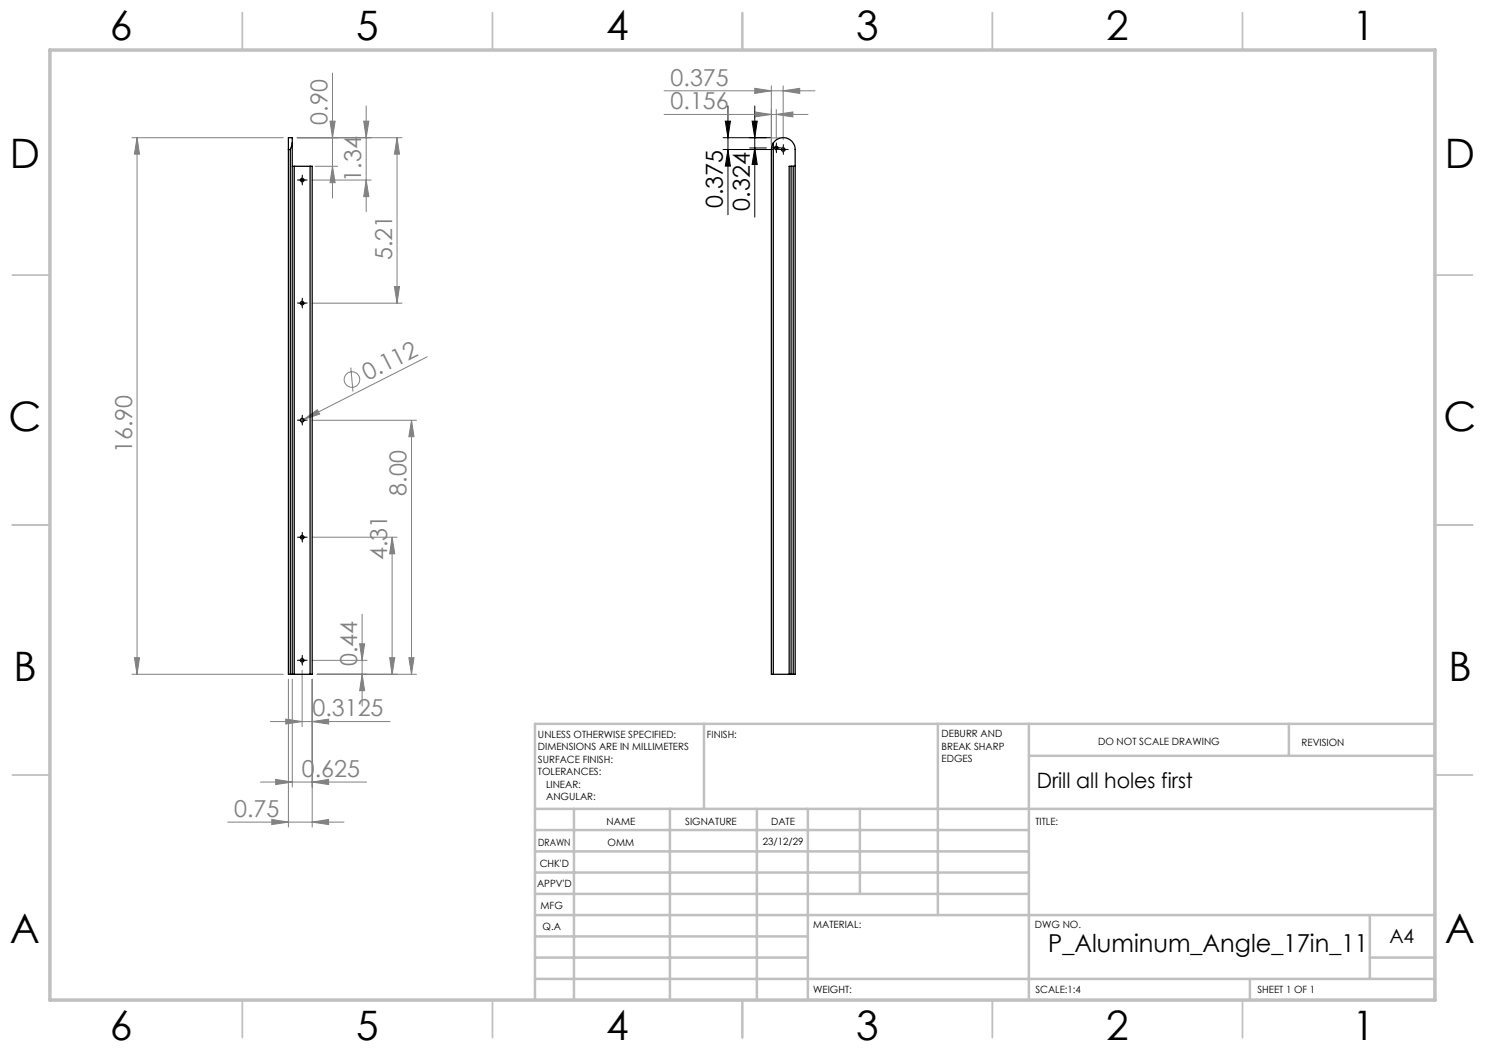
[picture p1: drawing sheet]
<svg xmlns="http://www.w3.org/2000/svg" width="297mm" height="210mm" viewBox="0 0 297 210" stroke-linecap="round" stroke-linejoin="round" font-family="sans-serif">
<g fill="none" stroke="#808080" stroke-width=".2">
<path d="M66.5 14.6v25M132.8 18.2h30.2M151 17.7l3.3 .5-3.3 .5zM154.3 17.2v11.7M156.6 18.2l3.3-.5v1zM156.6 17.2v10.7M26.4 27.5h30.3M27.4 27.5l.5 3.3h-1zM27.4 27.5v107.4M59.4 27.5h21M62.4 36h11.8M63 33.3h4.5"/>
<path d="M66 24.2h1l-.5 3.3zM66.5 33.3l.5 3.2h-1zM72.7 24.2h1.1l-.6 3.3zM73.2 21.2v21.2M73.2 36l.6 3.3h-1.1zM79.4 27.5l.5 3.3h-1zM79.4 27.5v33.1M132.8 22.9h28.8M151 22.4l3.3 .5-3.3 .5zM155.3 22.9l3.3-.5v1zM155.3 21.9v5.7M78.9 57.3h1l-.5 3.3z"/>
<path d="M62.4 60.6h18M70.2 73.5l.4 4.8M85.4 71.4l-24.7 12.5M60.7 83.9l2.8-2 .4 .9zM60.7 83.9l-.6 .3M62.4 84.1h20.9M82.3 84.1l.5 3.2h-1zM82.3 84.1v50.8M62.4 107.4h17M78.4 107.4l.6 3.4h-1.1zM78.4 107.4v27.5M26.4 134.9h30.3"/>
<path d="M26.9 131.5h1l-.5 3.4zM57.7 135.8v29.6M58.5 135.8v21.6M60.4 134v11.3M62.4 132.1h11M62.4 135.8v29.6M63.4 134.9h19.9M71.9 128.8h1l-.5 3.3zM72.4 134.9l.5 3.2h-1zM72.4 122.9v18.3M77.9 131.5h1.1l-.6 3.4zM81.8 131.5h1l-.5 3.4z"/>
<path d="M52.1 156.4h21.2M54.1 144.3h23.9M55.1 155.9l3.4 .5-3.4 .5zM57.1 143.8l3.3 .5-3.3 .5zM62.4 144.3l3.3-.5v1zM62.4 156.4l3.3-.5v1zM45.5 164.4h23.3M54.4 163.9l3.3 .5-3.3 .5zM62.4 164.4l3.3-.5v1z"/>
<circle cx="70.4" cy="75.9" r="1.56"/>
</g>
<g fill="none" stroke="#000" stroke-width=".2">
<path d="M59.8 36h1.3M60.4 35.4v1.2M144.6 29.9h10.1M144.6 27.5h11M145.1 24.2h1l-.5 3.3zM145.6 21.2v21.8M145.6 29.9l.5 3.3h-1zM149.9 29.6h3.4M150.4 24.2h1l-.4 3.3zM151 21.2v22.2M151 29.6l.4 3.3h-1zM154.6 29.6h1.3"/>
<path d="M155.3 29v1.2M156 29.9h1.3M156.6 29.3v1.2M60.4 60v1.3M59.8 60.6h1.3M59.8 84.1h1.3M60.4 83.4v1.3M59.8 107.4h1.3M60.4 106.8v1.3M59.8 132.1h1.3M60.4 131.4v1.3"/>
</g>
<g fill="none" stroke="#000" stroke-width=".2" stroke-dasharray="15.2 1.3 1.3 1.3">
<path d="M59.8 36h-.3M60.5 35.4v-.4M60.5 36.6v.4M61.1 36h.3M154.7 29.6h-.4M155.3 28.9v-.3M155.3 30.2v.4M155.9 29.6h.4M156 29.9h-.3M156.7 29.3v-.4M156.7 30.5v.4M157.3 29.9h.3"/>
<path d="M60.5 60v-.4M59.8 60.6h-.3M60.5 61.2v.4M61.1 60.6h.3M59.8 84h-.3M60.5 83.4v-.4M60.5 84.7v.3M61.1 84h.3M59.8 107.4h-.3M60.5 106.8v-.3M60.5 108.1v.3M61.1 107.4h.3"/>
<path d="M59.8 132h-.3M60.5 131.4v-.3M60.5 132.7v.3M61.1 132h.3"/>
</g>
<path d="M154.3 27.5v2.4M156.7 27.5h-2.4" fill="none" stroke="#c0c0c0" stroke-width=".2" stroke-dasharray="15.2 1.3 1.3 1.3"/>
<g fill="none" stroke="#c0c0c0" stroke-width=".35">
<path d="M48.5 2.5v7.5M98.5 2.5v7.5M148.5 2.5v7.5M198.5 2.5v7.5M248.5 2.5v7.5M2.5 55h7.5M287 55h7.5M2.5 105h7.5M287 105h7.5M2.5 155h7.5M287 155h7.5M48.5 200v7.5"/>
<path d="M98.5 200v7.5M148.5 200v7.5M198.5 200v7.5M248.5 200v7.5"/>
</g>
<g fill="none" stroke="#c0c0c0" stroke-width=".5">
<path d="M140.8 144.8v17M187.6 144.8v38.2M205.8 144.8v55.2M205.8 151.2h81.2M257.8 144.8v6.4M287 144.8h-180v55.2M107 161.8h180M107 178.8h98.8M107 174.5h98.8M107 170.3h98.8M107 166h98.8M114.8 161.8v38.2"/>
<path d="M134 161.8v38.2M151.4 161.8v38.2M161.6 161.8v38.2M172 161.8v17M107 195.8h180M107 191.5h54.6M107 187.3h54.6M107 183h180M250 195.8v4.2M274 191.5h13M274 183v12.8"/>
</g>
<path d="M10 10h277v190h-277z" fill="none" stroke="#c0c0c0" stroke-width=".7"/>
<path d="M145.1 24.2h1l-.5 3.3zM145.6 29.9l.5 3.3h-1zM150.4 24.2h1l-.4 3.3zM151 29.6l.4 3.3h-1z" fill="#000"/>
<g fill="#808080">
<path d="M60.7 83.9l2.8-2 .4 .9z"/>
<path d="M62.4 144.3l3.3-.5v1zM57.1 143.8l3.3 .5-3.3 .5z"/>
<path d="M151 22.4l3.3 .5-3.3 .5zM155.3 22.9l3.3-.5v1zM151 17.7l3.3 .5-3.3 .5zM156.6 18.2l3.3-.5v1zM54.4 163.9l3.3 .5-3.3 .5zM62.4 164.4l3.3-.5v1zM55.1 155.9l3.4 .5-3.4 .5zM62.4 156.4l3.3-.5v1z"/>
<path d="M72.4 134.9l.5 3.2h-1zM71.9 128.8h1l-.5 3.3zM77.9 131.5h1.1l-.6 3.4zM78.4 107.4l.6 3.4h-1.1zM81.8 131.5h1l-.5 3.4zM82.3 84.1l.5 3.2h-1z"/>
<path d="M26.9 131.5h1l-.5 3.4zM27.4 27.5l.5 3.3h-1z"/>
<path d="M66 24.2h1l-.5 3.3zM66.5 33.3l.5 3.2h-1zM72.7 24.2h1.1l-.6 3.3zM73.2 36l.6 3.3h-1.1zM79.4 27.5l.5 3.3h-1zM78.9 57.3h1l-.5 3.3z"/>
</g>
<g fill="none" stroke="#000" stroke-width=".25">
<path d="M57.7 29.9v105h.4M57.7 29.9h.4M58.1 29.9v105M58.5 28.6v-1.1h-.8v2.4M58.5 28.6l-.4 1.3M58.5 33.3h.3M58.5 28.6v106.3M58.8 33.3h3.2M58.8 33.3v101.6M62 33.3h.4v101.6h-.4M62 33.3v101.6M154.7 28.6l-.4 .7v.6v105h.4"/>
<path d="M154.7 28.6a2.38 2.38 0 0 1 2.6-1 2.38 2.38 0 0 1 1.7 2.3v105h-.4M154.7 28.6v106.3M158.2 33.3h.4M158.2 33.3h-.4v101.6M158.2 33.3v101.6M158.6 33.3v101.6M158.6 33.3h.4M58.1 134.9h.4M58.5 134.9h.3M58.8 134.9h3.2M154.7 134.9h3.1M157.8 134.9h.4"/>
<path d="M158.2 134.9h.4"/>
<circle cx="60.4" cy="36" r=".35"/>
<circle cx="155.3" cy="29.6" r=".35"/>
<circle cx="156.7" cy="29.9" r=".36"/>
<circle cx="60.4" cy="60.6" r=".35"/>
<circle cx="60.4" cy="84" r=".36"/>
<circle cx="60.4" cy="107.4" r=".35"/>
<circle cx="60.4" cy="132.1" r=".35"/>
</g>
<g font-size="8.1">
<text x="22" y="8">6</text>
<text x="71.2" y="8">5</text>
<text x="121.2" y="8">4</text>
<text x="171.3" y="8">3</text>
<text x="221.3" y="8">2</text>
<text x="270.5" y="8">1</text>
<text x="2" y="33.6">D</text>
<text x="289" y="33.6">D</text>
<text x="1.7" y="86.1">C</text>
<text x="288.7" y="86.1">C</text>
<text x="2.7" y="136.1">B</text>
<text x="289.7" y="136.1">B</text>
<text x="2" y="188.6">A</text>
<text x="289" y="188.6">A</text>
<text x="22" y="208">6</text>
<text x="71.2" y="208">5</text>
<text x="121.2" y="208">4</text>
<text x="171.3" y="208">3</text>
<text x="221.3" y="208">2</text>
<text x="270.5" y="208">1</text>
</g>
<text font-size="4.9" x="209.6" y="190.3">P_Aluminum_Angle_17in_11</text>
<g font-size="4.7" fill="#808080">
<text x="134.1" y="17.1">0.375</text>
<text x="134.1" y="21.9">0.156</text>
<text x="65.5" y="25" transform="rotate(-90 65.5 25)">0.90</text>
<text x="72.2" y="36.3" transform="rotate(-90 72.2 36.3)">1.34</text>
<text x="78.4" y="52.1" transform="rotate(-90 78.4 52.1)">5.21</text>
<text x="73.5" y="76.3" transform="rotate(-27 73.5 76.3)">0.112</text>
<text x="26.4" y="90.6" transform="rotate(-90 26.4 90.6)">16.90</text>
<text x="81.3" y="99.1" transform="rotate(-90 81.3 99.1)">8.00</text>
<text x="77.4" y="112" transform="rotate(-90 77.4 112)">4.31</text>
<text x="71.4" y="133.2" transform="rotate(-90 71.4 133.2)">0.44</text>
<text x="62.5" y="143.3">0.3125</text>
<text x="60.4" y="155.4">0.625</text>
<text x="46.9" y="163.4">0.75</text>
</g>
<g font-size="4.7">
<text x="144.6" y="41.6" transform="rotate(-90 144.6 41.6)">0.375</text>
<text x="149.9" y="42.1" transform="rotate(-90 149.9 42.1)">0.324</text>
</g>
<text font-size="4.2" x="207.4" y="157.7">Drill all holes first</text>
<text font-size="3.9" x="277.9" y="188.5">A4</text>
<g font-size="2">
<text x="107.6" y="147.6">UNLESS OTHERWISE SPECIFIED:</text>
<text x="141.4" y="147.6">FINISH:</text>
<text x="188.3" y="147.5">DEBURR AND</text>
<text x="188.3" y="150">BREAK SHARP</text>
<text x="219.6" y="149">DO NOT SCALE DRAWING</text>
<text x="260.3" y="149.2">REVISION</text>
<text x="107.6" y="150.1">DIMENSIONS ARE IN MILLIMETERS</text>
<text x="107.6" y="152.6">SURFACE FINISH:</text>
<text x="107.6" y="155.1">TOLERANCES:</text>
<text x="188.3" y="152.5">EDGES</text>
<text x="109.2" y="157.6">LINEAR:</text>
<text x="109.2" y="160.1">ANGULAR:</text>
<text x="121.3" y="165">NAME</text>
<text x="137" y="164.9">SIGNATURE</text>
<text x="154.2" y="164.9">DATE</text>
<text x="207.1" y="164.9">TITLE:</text>
<text x="107.6" y="169.1">DRAWN</text>
<text x="107.9" y="173.3">CHK'D</text>
<text x="121.5" y="169.1">OMM</text>
<text x="152.6" y="168.9">23/12/29</text>
<text x="107.4" y="177.4">APPV'D</text>
<text x="108.1" y="181.8">MFG</text>
<text x="108.5" y="186">Q.A</text>
<text x="162.6" y="185.5">MATERIAL:</text>
<text x="207" y="185.5">DWG NO.</text>
<text x="162.6" y="198.5">WEIGHT:</text>
<text x="207.1" y="198.6">SCALE:1:4</text>
<text x="251.5" y="198.6">SHEET 1 OF 1</text>
</g>
</svg>
